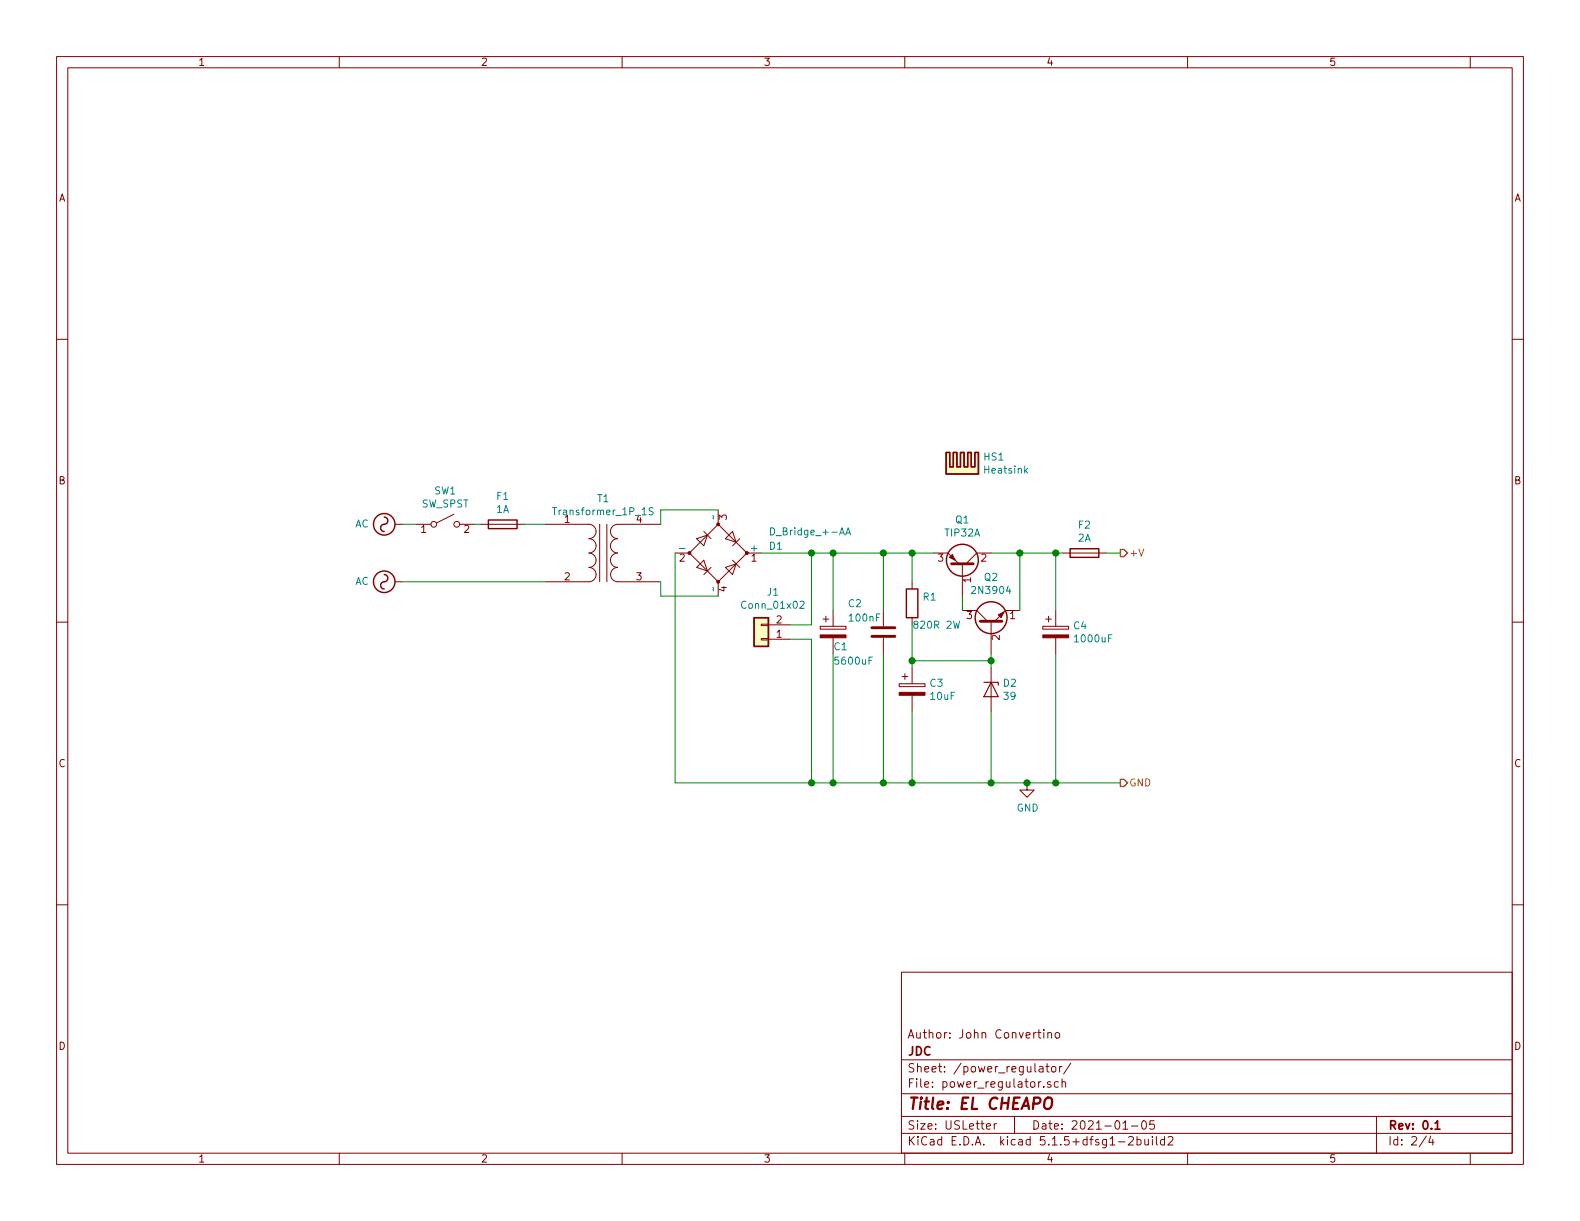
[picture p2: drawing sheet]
<svg xmlns="http://www.w3.org/2000/svg" width="279mm" height="216mm" viewBox="0 0 279 216" stroke-linecap="round" stroke-linejoin="round" font-family="sans-serif">
<g fill="none" stroke="#840000" stroke-width=".18">
<path d="M10 10h259.4v195.9h-259.4zM12 12h255.4v191.9h-255.4zM60 10v2M110 10v2M160 10v2M210 10v2M260 10v2M10 60h2M267.4 60h2M69.8 92.7h1.3M73.7 92.7h2.5M80.3 90.9l-3.1 1.6"/>
<path d="M81.3 92.7h2.5M85.1 92.7h7.6M96.5 92.7h7.6a1.27 1.27 0 0 1 1.3 1.3 1.27 1.27 0 0 1-1.3 1.3 1.27 1.27 0 0 1 1.3 1.2 1.27 1.27 0 0 1-1.3 1.3 1.27 1.27 0 0 1 1.3 1.3 1.27 1.27 0 0 1-1.3 1.2 1.27 1.27 0 0 1 1.3 1.3 1.27 1.27 0 0 1-1.3 1.3h-7.6M106 92.7v10.2M107.3 92.7v10.2M116.8 92.7h-7.6a1.27 1.27 0 0 0-1.3 1.3 1.27 1.27 0 0 0 1.3 1.3 1.27 1.27 0 0 0-1.3 1.2 1.27 1.27 0 0 0 1.3 1.3 1.27 1.27 0 0 0-1.3 1.3 1.27 1.27 0 0 0 1.3 1.2 1.27 1.27 0 0 0-1.2 1.3 1.27 1.27 0 0 0 1.2 1.3h7.6M119.4 97.8h2.5M123.2 95.3l1.9-.7-.6 1.9zM124.5 94l1.2 1.3M127 92.7l5.1 5.1-5.1 5.1-5.1-5.1zM127 90.2v2.5M128.3 95.3l1.2-1.3 .7 1.9z"/>
<path d="M129.5 99.1l1.3 1.2M130.8 95.3l-1.3 1.2M132.1 97.8h2.5M165.1 97.8h2.5l1.9 1.9M170.2 99.7v5.7M175.3 97.8h-2.6l-1.9 1.9M188 97.8h7.6M10 110h2M69.8 102.9h1.3M123.2 100.3l1.3-1.2 .6 1.9zM125.7 100.3l-1.2 1.3M127 102.9v2.5"/>
<path d="M128.3 100.3l1.9-.6-.7 1.9zM134.6 110.4h1.3v.2h-1.3zM134.6 112.9h1.3v.3h-1.3zM135.9 113h3.8M135.9 110.5h3.8M145 110.7h4.6v.6h-4.6zM145.5 109.5h1.1M146 109v1M147.3 108v2.7M147.3 112.8v2.8M156.2 108v2.7M156.2 112.8v2.8"/>
<path d="M159.5 119.6h1M160 119.1v1M161.3 102.9v1.2M161.3 109.2v1.3M161.3 118.1v2.8M170.2 108h2.5l1.9 1.9M175.3 109.9v5.7M175.3 118.1v7.6M180.3 108h-2.5l-1.9 1.9M184.4 110.7h4.6v.6h-4.6zM184.9 109.5h1M185.4 109v1"/>
<path d="M186.7 108v2.7M186.7 112.8v2.8M267.4 110h2M159 120.9h4.6v.5h-4.6zM161.3 122.9v2.8M181.6 138.4v1.3h1.3l-1.3 1.3-1.3-1.3h1.3M10 160h2M267.4 160h2M159.4 171.9h108v32h-108zM159.4 197.4h108M159.4 193.4h108M159.4 187.4h108"/>
<path d="M174.4 199.2l.8-.2-.1-.2-.4-.1-.3 .2 .1 .7h.6M175.8 198.7v1M176.2 198.7l-.3 .1-.1 .2M179.4 197.4v3M183.5 182.6h.6M183.7 182.1v1.3l.4 .2M183.8 188.6h.6l.1 1M184.5 188.9l-.6 .1-.2 .2 .2 .4 .6-.1M184.6 192.1v.2M184.6 182.1v.1M184.6 182.6v1M184.9 188.6h.6"/>
<path d="M185.2 188.1v1.3l.3 .2M185.3 182.7h.1a.37 .37 0 0 1 .6 .1v.8M185.3 182.6v1M185.8 191.3a.37 .37 0 0 0-.6 .2l.1 .2 .5 .1 .1 .2-.3 .3-.4-.1M186 188.7l.2-.1 .5 .1v.7l-.3 .2-.4-.2zM186.7 182.7l.4-.1 .3 .3v.4l-.3 .3-.4-.1-.1-.2zM187.1 191.3h-.4l-.3 .2 .1 .6 .2 .2 .4-.1M187.4 188.6v1M187.8 191.4l.1-.1a.37 .37 0 0 1 .5 .2v.8M187.8 188.6h-.3l-.1 .2M187.8 190.8v1.5M189.4 188l-1.3 1.9"/>
<path d="M198.6 199.7h.8M200.1 199.1h1.1M202 198.3l.4-.1a.94 .94 0 0 1 0 1.5 .82 .82 0 0 1-.4-1.4zM204.1 198.2h-.7l-.1 .7 .2-.1h.5l.2 .2-.1 .5-.2 .2-.6-.2M243.4 197.4v6.5M60 203.9v2M110 203.9v2M159.4 200.4h108M160 203.9v2M197.8 201.9h1.1M199.6 201.1l.2-.1h.4l.2 .4-.9 1.1h.9M201.1 201.5h.4l.3 .3-.1 .6h-.6"/>
<path d="M201.1 201v1.5M202.4 201.5l.1 .9 .3 .1 .3-.2M203.1 201.5v1M203.8 201v.1M203.8 201.5v1M204.5 201v1.3l.2 .2M205.9 201.5h-.4l-.3 .3 .1 .5 .2 .2 .4-.1M205.9 201v1.5M206.6 201.1l.2-.1h.3l.3 .4-.9 1.1h.9M210 203.9v2M252.2 200.9l-1.2 1.9M253 200.9l-.3 1.1h.9"/>
<path d="M253.4 201.5v1M260 203.9v2"/>
<circle cx="76.7" cy="92.7" r=".51"/>
<circle cx="80.8" cy="92.7" r=".51"/>
</g>
<path d="M253.8 198.6l.4-.4v1.5M253.8 199.7h.8" fill="none" stroke="#840000" stroke-width=".3"/>
<path d="M184.9 194.4a.67 .67 0 0 1 1.1 0 1.43 1.43 0 0 1-.6 1.7l-.5-.1a1.41 1.41 0 0 1 0-1.6z" fill="none" stroke="#840000" stroke-width=".41"/>
<g fill="none" stroke="#840000" stroke-width=".25">
<path d="M67.9 91.4a.67 .67 0 0 1 .7 .8 .67 .67 0 0 1-.9 .6 .63 .63 0 0 0-.4 .7 .63 .63 0 0 0 .6 .5M86.4 91.9h5v1.6h-5zM167.3 80h.6v2.6h.7v-2.6h.6v2.6h.6v-2.6h.7v2.6h.6v-2.6h.7v2.6h.6v-2.6h.6v3.8h-5.7zM189.2 97h5.1v1.6h-5.1zM67.9 101.6a.67 .67 0 0 1 .7 .8 .67 .67 0 0 1-.9 .5 .63 .63 0 0 0-.4 .7 .63 .63 0 0 0 .6 .5M133.3 109.2h2.6v5.1h-2.6zM160.3 104.1h2v5.1h-2z"/>
<circle cx="67.9" cy="92.7" r="1.9"/>
<circle cx="170.2" cy="99.1" r="2.82"/>
<circle cx="67.9" cy="102.9" r="1.9"/>
<circle cx="175.3" cy="109.2" r="2.82"/>
</g>
<path d="M174 120.7h2.5v.5M175.3 120.7l1.2 2.5h-2.5z" fill="none" stroke="#840000" stroke-width=".2"/>
<path d="M168.3 99.7h3.8M154.2 112.5h4M154.2 111h4M173.4 109.9h3.8" fill="none" stroke="#840000" stroke-width=".51"/>
<g fill="#ffffc2" stroke="#ffffc2" stroke-width=".18">
<path d="M167.3 80h.6v2.6h.7v-2.6h.6v2.6h.6l-.6 1.2h-1.9z"/>
<path d="M169.8 80h.7v2.6h.6v-2.6h.7v2.6h.6v-2.6h.6v3.8h-3.8l.6-1.2z"/>
<path d="M133.3 109.2h2.6v5.1h-2.6z"/>
</g>
<path d="M97.7 89.8h.8M115.5 89.8h-.5l-.2 .1 .1 .4 .5 .3 .1 .2-.2 .2h-.5M126.1 91.2l.1 .6M136.3 93.3a.64 .64 0 0 1 .7 .7 .64 .64 0 0 1-.7 .6zM149.6 94.6l.4-1.3 .4 1.3M149.7 94.2h.6M126.1 103.9l.1 .6M141.5 106.4l.5-.1 .2 .4-.1 .2-.7 .7h.8" fill="none" stroke="#008484" stroke-width=".18"/>
<g fill="#840000" stroke="#840000" stroke-width=".18">
<path d="M176.5 108.7l1-.5-.5 1z"/>
<path d="M184.4 112.3h4.6v.5h-4.6z"/>
<path d="M159 122.4h4.6v.5h-4.6z"/>
<path d="M145 112.3h4.6v.5h-4.6z"/>
<path d="M167.9 98.6l.5-.6 .5 1.1z"/>
<circle cx="121.9" cy="97.8" r=".25"/>
<circle cx="127" cy="102.9" r=".25"/>
<circle cx="127" cy="92.7" r=".25"/>
<circle cx="132.1" cy="97.8" r=".25"/>
</g>
<g fill="none" stroke="#008400" stroke-width=".18">
<path d="M71.1 92.7h2.6M83.8 92.7h1.3M92.7 92.7h3.8M119.4 97.8v40.6h78.7M127 90.2h-10.2v2.5M134.6 97.8h30.5M143.5 97.8v12.7h-3.8M147.3 97.8v10.2M156.2 97.8v10.2M161.3 97.8v5.1M175.3 97.8h12.7M180.3 97.8v10.2"/>
<path d="M186.7 97.8v10.2M195.6 97.8h2.5M71.1 102.9h25.4M116.8 102.9v2.5h10.2M139.7 113h3.8v25.4M147.3 115.6v22.8M156.2 115.6v22.8M161.3 110.5v7.6M161.3 116.8h14M170.2 105.4v2.6M175.3 115.6v2.5M186.7 115.6v22.8"/>
<path d="M161.3 125.7v12.7M175.3 125.7v12.7"/>
</g>
<path d="M198.1 97.2h.7l.6 .6-.6 .6h-.7zM198.1 137.8h.7l.6 .6-.6 .7h-.7z" fill="none" stroke="#848400" stroke-width=".25"/>
<g fill="#008400" stroke="#008400" stroke-width=".25">
<circle cx="175.3" cy="116.8" r=".51"/>
<circle cx="175.3" cy="138.4" r=".51"/>
<circle cx="161.3" cy="138.4" r=".51"/>
<circle cx="181.6" cy="138.4" r=".51"/>
<circle cx="180.3" cy="97.8" r=".51"/>
<circle cx="186.7" cy="138.4" r=".51"/>
<circle cx="186.7" cy="97.8" r=".51"/>
<circle cx="161.3" cy="97.8" r=".51"/>
<circle cx="161.3" cy="116.8" r=".51"/>
<circle cx="147.3" cy="138.4" r=".51"/>
<circle cx="147.3" cy="97.8" r=".51"/>
<circle cx="156.2" cy="138.4" r=".51"/>
<circle cx="156.2" cy="97.8" r=".51"/>
<circle cx="143.5" cy="138.4" r=".51"/>
<circle cx="143.5" cy="97.8" r=".51"/>
</g>
<text font-size="2.8" fill="#840000" x="160.4" y="196.2">Title: EL CHEAPO</text>
<g font-size="2.1" fill="#840000">
<text x="160.4" y="183.6">Author: John Convertino</text>
<text x="160.4" y="189.6">Sheet: /power_regulator/</text>
<text x="160.4" y="186.6">JDC</text>
<text x="160.4" y="192.3">File: power_regulator.sch</text>
<text x="160.4" y="202.5">KiCad E.D.A. kicad 5.1.5+dfsg1-2build2</text>
<text x="160.4" y="199.7">Size: USLetter</text>
<text x="182.4" y="199.7">Date: 2021-01-05</text>
<text x="245.4" y="199.7">Rev: 0.1</text>
<text x="245.4" y="202.5">Id: 2/4</text>
</g>
<g font-size="1.8" fill="#840000">
<text x="35" y="11.6">1</text>
<text x="85" y="11.6">2</text>
<text x="135" y="11.6">3</text>
<text x="185" y="11.6">4</text>
<text x="235" y="11.6">5</text>
<text x="10.4" y="35.6">A</text>
<text x="267.8" y="35.6">A</text>
<text x="10.4" y="85.6">B</text>
<text x="267.8" y="85.6">B</text>
<text x="74.4" y="94.2">1</text>
<text x="82.1" y="94.2">2</text>
<text x="99.8" y="92.5">1</text>
<text x="128.5" y="91.9" transform="rotate(-90 128.5 91.9)">3</text>
<text x="120.2" y="99.3">2</text>
<text x="132.9" y="99.3">1</text>
<text x="165.9" y="99.3">3</text>
<text x="173.5" y="99.3">2</text>
<text x="99.8" y="102.6">2</text>
<text x="112.5" y="102.6">3</text>
<text x="128.5" y="104.6" transform="rotate(-90 128.5 104.6)">4</text>
<text x="171.7" y="103" transform="rotate(-90 171.7 103)">1</text>
<text x="137.3" y="112.8">1</text>
<text x="137.3" y="110.2">2</text>
<text x="171" y="109.5">3</text>
<text x="176.8" y="113.2" transform="rotate(-90 176.8 113.2)">2</text>
<text x="178.6" y="109.5">1</text>
<text x="10.4" y="135.6">C</text>
<text x="267.8" y="135.6">C</text>
<text x="10.4" y="185.6">D</text>
<text x="267.8" y="185.6">D</text>
<text x="35" y="205.5">1</text>
<text x="85" y="205.5">2</text>
<text x="135" y="205.5">3</text>
<text x="185" y="205.5">4</text>
<text x="235" y="205.5">5</text>
</g>
<g font-size="1.8" fill="#008484">
<text x="174" y="81.4">HS1</text>
<text x="174.2" y="83.7">Heatsink</text>
<text x="74.5" y="89.7">SW_SPST</text>
<text x="76.8" y="87.4">SW1</text>
<text x="87.9" y="88.4">F1</text>
<text x="105.7" y="88.8">T1</text>
<text x="62.8" y="93.3">AC</text>
<text x="87.8" y="90.7">1A</text>
<text x="98.3" y="91.1">Transformer_1P_1S</text>
<text x="112.5" y="92.5">4</text>
<text x="136.8" y="94.7">D_Bridge_+-AA</text>
<text x="167.2" y="94.9">TIP32A</text>
<text x="169" y="92.6">Q1</text>
<text x="190.7" y="95.8">2A</text>
<text x="190.8" y="93.5">F2</text>
<text x="120.4" y="97.5">-</text>
<text x="132.8" y="97.5">+</text>
<text x="136.1" y="97.2">D1</text>
<text x="62.8" y="103.4">AC</text>
<text x="131.5" y="107.6">Conn_01x02</text>
<text x="135.7" y="105.3">J1</text>
<text x="150.1" y="107.4">C2</text>
<text x="163.3" y="106.2">R1</text>
<text x="172.2" y="105">2N3904</text>
<text x="174.1" y="102.7">Q2</text>
<text x="150.3" y="109.9">100nF</text>
<text x="162" y="111.2">820R 2W</text>
<text x="189.9" y="111.3">C4</text>
<text x="190.2" y="113.6">1000uF</text>
<text x="147.5" y="115">C1</text>
<text x="147.9" y="117.5">5600uF</text>
<text x="164.5" y="121.4">C3</text>
<text x="164.6" y="123.7">10uF</text>
<text x="177.5" y="121.4">D2</text>
<text x="177.6" y="123.7">39</text>
<text x="179.8" y="143.5">GND</text>
</g>
<g font-size="1.8" fill="#848400">
<text x="199.6" y="98.4">+V</text>
<text x="199.6" y="139.1">GND</text>
</g>
</svg>
